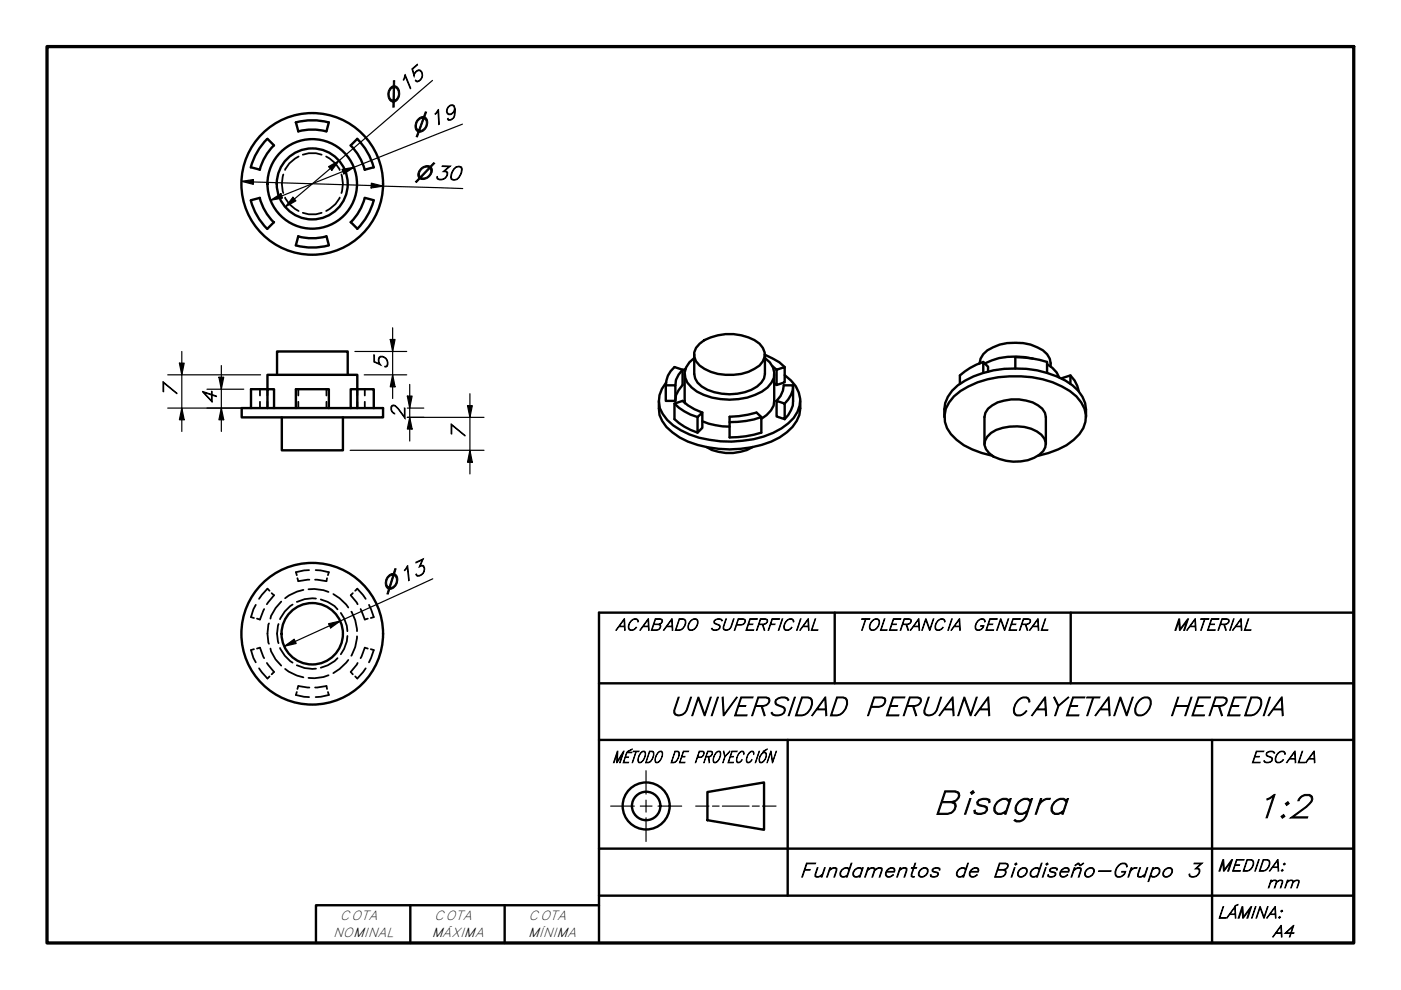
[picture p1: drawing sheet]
<svg xmlns="http://www.w3.org/2000/svg" width="297mm" height="210mm" viewBox="0 0 297 210" stroke-linecap="round" stroke-linejoin="round" font-family="sans-serif">
<!-- layer: Oculto (ISO) -->
<g fill="none" stroke="#000" stroke-width=".38">
<path d="M60.1 37a6.3 6.3 0 0 0 0 3.9M63.3 33.2a5.6 5.6 0 0 0-2.8 2.8M64.2 32.8l1.3-.3h1.5l1.2 .3M69.2 33.2a5.6 5.6 0 0 1 2.8 2.8M72.4 37a6.3 6.3 0 0 1 0 3.9M60.5 41.9a5.6 5.6 0 0 0 2.8 2.8M64.2 45.1l1.3 .3h1.5l1.2-.3M72 41.9a5.6 5.6 0 0 1-2.8 2.8M55.1 82.5v1.4M55.1 85.2v1.3M56.7 82.5v1.4M56.7 85.2v1.3"/>
<path d="M63.2 82.5v1.4M63.2 85.2v1.3M69.2 82.5v1.4M69.2 85.2v1.3M75.8 82.5v1.4M75.8 85.2v1.3M77.3 82.5v1.4M77.3 85.2v1.3M53.8 137.6l-.6 .2 .5 1.7 .5 .9M54.2 128.2l-.5 1-.5 1.6 .6 .2M54.5 137.5l.6-.2 .9 2.2M56 129.1l-.9 2.3-.6-.2"/>
<path d="M57 132.2a7.5 7.5 0 0 0 0 4.3M57.1 125.3l-.4-.5-1.8 2.2M57.3 137.5l.2 .6 .9 1.7 1.2 1.3M57.6 125.8l.5 .4-1.5 1.9M59.1 132.3a6.7 6.7 0 0 0 0 4.1M59.4 137.4a7.1 7.1 0 0 0 2.6 3.1M59.6 127.5l-1.2 1.4-.9 1.7-.2 .6M62 128.2a7.1 7.1 0 0 0-2.6 3.1M63.1 122.6l.1 .6 2.4-.3M64.3 125.1l-1.4 .3-1.7 .9-.7 .5M65.4 124.9h1.3l1.9 .2 1.1 .4M65.5 120.9h-1l-1.8 .4 .2 .7"/>
<path d="M66.9 120.9h1.1l1.7 .4-.2 .7M67 126.9a7.4 7.4 0 0 0-4.1 .7M68 127.1l1.5 .5 1.4 .9 .7 .7M69.3 122.6l-.1 .6-2.4-.3M70.7 126l1.3 .8 1.4 1.4 .5 .6M71.6 139.5l-.7 .7-1.4 .9-1.5 .5M72.3 130l.7 1.1 .5 1.6 .2 1.1M73.7 134.8l-.2 1.2-.5 1.6-.7 1.1M73.9 139.9l-1.9 1.9-1.3 .9M74.5 129.7a7.9 7.9 0 0 1 1.2 4.1M74.8 125.8l-.4 .4 1.4 1.9M75.3 125.3l.5-.5 1.7 2.2"/>
<path d="M75.7 134.9a8.5 8.5 0 0 1-1.2 4.1M76.5 129.1l.8 2.3 .7-.2M78 137.5l-.7-.2-.8 2.2M78.2 128.2l1 2.6-.6 .2M78.6 137.6l.6 .2-1 2.6M54.9 141.7l1.8 2.2 .4-.5M56.6 140.6l1.5 1.9-.5 .5M60.5 141.8l.7 .6 1.7 .8 1.4 .4M62.9 141.1a7.4 7.4 0 0 0 4.1 .7M62.9 146.7l-.2 .7 1.8 .3 1 .1M65.6 145.8l-2.4-.3-.1 .6M66.8 145.8l2.4-.3 .1 .6"/>
<path d="M69.5 146.7l.2 .7-1.7 .3-1.1 .1M69.7 143.2l-1.1 .3-1.9 .3-1.3-.1M75.8 140.6l-1.4 1.9 .4 .5M77.5 141.7l-1.7 2.2-.5-.5"/>
</g>
<!-- layer: Visible (ISO) -->
<g fill="none" stroke="#000" stroke-width=".51">
<path d="M53.2 35.5l1.9 .5M56.7 29.5a13.5 13.5 0 0 0-3.5 6M56.7 29.4l1.4 1.4M58 30.8a11.5 11.5 0 0 0-2.9 5.2M62.7 26a13.5 13.5 0 0 1 7 0M62.7 25.9l.5 1.9M63.2 27.9a11.5 11.5 0 0 1 6 0M69.7 25.9l-.5 1.9M75.7 29.5a13.5 13.5 0 0 1 3.5 6M75.8 29.4l-1.5 1.4a11.5 11.5 0 0 1 3 5.2l1.9-.5M53.2 42.5a13.5 13.5 0 0 0 3.5 6M55.1 42a11.5 11.5 0 0 0 2.9 5.1"/>
<path d="M55.1 41.9l-1.9 .6M58.1 47.1l-1.4 1.4M62.7 52a13.5 13.5 0 0 0 7 0M63.2 50.1a11.5 11.5 0 0 0 6 0M63.2 50.1l-.5 1.9M69.2 50.1l.5 1.9M74.4 47.1l1.4 1.4M77.3 42a11.5 11.5 0 0 1-3 5.1M77.3 41.9l1.9 .6M79.2 42.5a13.5 13.5 0 0 1-3.5 6M58.7 79.5v-5h15v5M144.7 78.4l-.8 1-.6 1.2-.1 1.1"/>
<path d="M145.2 79.3v6.2M145.4 78.2l-.7 .3M147.2 75.2v4.1a4 4 0 0 0 2.8 3.3 11.5 11.5 0 0 0 10.5-.6l.9-.9 .6-.9 .2-.9v-4.1M147.2 75.9a3.7 3.7 0 0 0-.6 6.2 13.4 13.4 0 0 0 11.8 2.2 7.8 7.8 0 0 0 5.7-4.2 3.9 3.9 0 0 0-1.9-4.2M148.3 72.9a10.8 10.8 0 0 1 12.7 0 3.1 3.1 0 0 1-1 5.3 11.2 11.2 0 0 1-11.7-.7 2.86 2.86 0 0 1 0-4.6zM162.2 75.2l3 1.6 1.2 1M163.8 77.6l.9 .8M164.1 79.3v5.7a4.7 4.7 0 0 1-2.7 3.8M164.7 78.4l1.7-.6v3.3l-1.7 .5zM166.4 79.5a6.5 6.5 0 0 1 3.1 6.5 7.7 7.7 0 0 1-3.8 4.8 22.2 22.2 0 0 1-15.3 2.5 16.1 16.1 0 0 1-8.9-4.2 5.6 5.6 0 0 1-.3-8M207.7 77.1a3.7 3.7 0 0 1 2.9-3.5 11.8 11.8 0 0 1 10.5 .7 3.5 3.5 0 0 1 1.7 3.4M208.5 76.7a13.9 13.9 0 0 0-5 2.9v1.8"/>
<path d="M209.5 78.8v-1l-1-1.1v2.3M215.3 78.1v-2.4a21.6 21.6 0 0 1 6.7 1v2.3M219 76a14.9 14.9 0 0 0-10.2 1.1M222 77.2l1.1 .8 .9 1 .5 1M226.9 79.6l.9 1.1 .6 1.1 .3 1.2M51.2 86.5h30v2h-30zM53.2 86.5v-4h3.5v-3h19.1v3h3.4v4M56.7 86.5v-4h1.4v4M59.8 88.5v7h12.9v-7M62.7 86.5v-4h7v4M74.4 86.5v-4h1.4v4M139.7 85v1.6a6.4 6.4 0 0 0 2.9 5.1 20.4 20.4 0 0 0 14.4 3.5 16.4 16.4 0 0 0 11-4.7 6.5 6.5 0 0 0 1.7-5.5"/>
<path d="M141.2 81.7a5.1 5.1 0 0 1 1.8-3.9l1.7 .6v3.2l-.8 1.1-.6 1.1-.1 1.2M141.2 81.7h2v3.3h-2zM143 85.6a11 11 0 0 0 4.9 2.8M147.9 88.4l1-.9v3.2l-1 1zM148.9 89.3a15.6 15.6 0 0 0 5.8 1.2M148.9 87.5l-1.6-.7-1.4-.8-1.2-1-1.7 .6v3.3a12.9 12.9 0 0 0 4.9 2.8M149.8 94.8a9.8 9.8 0 0 0 9.8 0M154.7 88.4l2-.2 3.7-.7 1 .9v3.3a21.6 21.6 0 0 1-6.7 1zM161.4 88.4a19.4 19.4 0 0 1-6.7 1.1M164.1 81.3l.6 .3M164.7 85l.8-1 .5-1.2 .2-1.1h1.9v3.3a5.6 5.6 0 0 1-1.7 3.9M164.7 85l1.7 .6v3.3l-1.7-.6z"/>
<path d="M168.1 81.7a5.3 5.3 0 0 1-1.7 3.9M200.2 88.4a7.4 7.4 0 0 1 4.5-7.7 23.4 23.4 0 0 1 21.2 0 7.5 7.5 0 0 1 4.4 7.7M208.7 94.1v-5.7a3.8 3.8 0 0 1 2.8-3.1 10 10 0 0 1 8.6 .7l.9 .6 .6 .9 .1 .9v5.7M210.1 91.8a10.1 10.1 0 0 1 9.7-.3 2.81 2.81 0 0 1 1.4 4.2 8.7 8.7 0 0 1-9.3 1.6 4.2 4.2 0 0 1-3.2-3l.2-.9 .4-.8zM210.4 96.6a15.7 15.7 0 0 1-8.8-4.6 5.7 5.7 0 0 1 .6-8 18.2 18.2 0 0 1 11.9-4.2 19.9 19.9 0 0 1 14.1 4.2 5.7 5.7 0 0 1-.6 9.3 17 17 0 0 1-7.4 3.3M225.2 80.3v-.1l1.7-.6v1.8"/>
<circle cx="66.2" cy="39" r="15"/>
<circle cx="66.2" cy="39" r="9.5"/>
<circle cx="66.2" cy="39" r="7.5"/>
<circle cx="66.2" cy="134.4" r="15"/>
<circle cx="66.2" cy="134.4" r="6.5"/>
</g>
<!-- layer: Borde (ISO) -->
<path d="M10 9.9h277v190h-277z" fill="none" stroke="#000" stroke-width=".7"/>
<g fill="none" stroke="#000" stroke-width=".51">
<path d="M177 129.9v15M227 129.9v15M287 129.9h-160v70M127 156.9h160M127 144.9h160M167 156.9v33M257 156.9v43M127 179.9h160M150 167.9l12-2v10l-12-2zM87 191.9v8M107 191.9v8M127 191.9h-60v8"/>
<path d="M127 189.9h160"/>
<circle cx="137" cy="170.9" r="5"/>
<circle cx="137" cy="170.9" r="3"/>
</g>
<path d="M129.5 170.9h5M135.8 170.9h2.4M137 163.4v5M137 169.6v2.6M137 173.4v5M139.5 170.9h5M147.5 170.9h2.8M151.1 170.9h1.4M153.2 170.9h5.6M159.5 170.9h1.5M161.7 170.9h2.8" fill="none" stroke="#000" stroke-width=".25"/>
<!-- layer: Cota (ISO) -->
<g fill="none" stroke="#000" stroke-width=".25">
<path d="M91.7 17.1l-31.2 26.8M51.2 38.5l2.5-.4v1zM51.2 38.5l46.9 1.5M69.7 35.3l2.2-1.2-1.5 2zM72.5 35.9l2.6-.4-2.2 1.4zM78.7 38.8l2.5 .7-2.5 .3zM98 26.3l-40.6 16.2M57.4 42.5l2.2-1.4 .3 .9zM62.1 41.8l.6 .8-2.2 1.3zM35.6 79.5h19.6M38 77h1.1l-.6 2.5zM38.5 74.5v17"/>
<path d="M46.4 80h1l-.5 2.5zM46.9 77.5v14M75.2 74.5h11M77.2 79.5h9M82.7 72h1.1l-.6 2.5zM83.2 79.5l.6 2.5h-1.1zM83.2 69.5v15M35.6 86.5h19.6M38.5 86.5l.6 2.5h-1.1zM43.9 82.5h7.8M46.9 86.5l.5 2.5h-1zM74.2 95.5h28.4"/>
<path d="M86.4 84h1l-.5 2.5zM86.4 86.5h3.5M86.4 88.5h16.2M86.9 88.5l.5 2.5h-1zM86.9 81.5v12M99.1 86h1l-.5 2.5zM99.6 95.5l.5 2.5h-1zM99.6 83.5v17M60.3 137l2.1-1.5 .4 .9zM69.7 132.2l2.4-.5-2 1.4zM91.8 122.7l-31.5 14.3"/>
</g>
<g fill="#000">
<path d="M51.2 38.5l2.5-.4v1z" fill-rule="evenodd"/>
<path d="M69.7 35.3l2.2-1.2-1.5 2z" fill-rule="evenodd"/>
<path d="M72.5 35.9l2.6-.4-2.2 1.4z" fill-rule="evenodd"/>
<path d="M78.7 38.8l2.5 .7-2.5 .3z" fill-rule="evenodd"/>
<path d="M57.4 42.5l2.2-1.4 .3 .9z" fill-rule="evenodd"/>
<path d="M62.1 41.8l.6 .8-2.2 1.3z" fill-rule="evenodd"/>
<path d="M38 77h1.1l-.6 2.5z" fill-rule="evenodd"/>
<path d="M46.4 80h1l-.5 2.5z" fill-rule="evenodd"/>
<path d="M82.7 72h1.1l-.6 2.5z" fill-rule="evenodd"/>
<path d="M38.5 86.5l.6 2.5h-1.1z" fill-rule="evenodd"/>
<path d="M46.9 86.5l.5 2.5h-1z" fill-rule="evenodd"/>
<path d="M83.2 79.5l.6 2.5h-1.1z" fill-rule="evenodd"/>
<path d="M86.4 84h1l-.5 2.5z" fill-rule="evenodd"/>
<path d="M86.9 88.5l.5 2.5h-1z" fill-rule="evenodd"/>
<path d="M99.1 86h1l-.5 2.5z" fill-rule="evenodd"/>
<path d="M99.6 95.5l.5 2.5h-1z" fill-rule="evenodd"/>
<path d="M60.3 137l2.1-1.5 .4 .9z" fill-rule="evenodd"/>
<path d="M69.7 132.2l2.4-.5-2 1.4z" fill-rule="evenodd"/>
</g>
<g font-size="7">
<text x="197.8" y="172.6">Bisagra</text>
<text x="265.9" y="173.4">1:2</text>
</g>
<text font-size="5.6" x="141.8" y="151.7">UNIVERSIDAD PERUANA CAYETANO HEREDIA</text>
<g font-size="4.2">
<text x="82.2" y="78.4" transform="rotate(-90 82.2 78.4)">5</text>
<text x="37.5" y="84.4" transform="rotate(-90 37.5 84.4)">7</text>
<text x="45.9" y="85.9" transform="rotate(-90 45.9 85.9)">4</text>
<text x="85.9" y="89" transform="rotate(-90 85.9 89)">2</text>
<text x="98.6" y="93.4" transform="rotate(-90 98.6 93.4)">7</text>
<text x="169.5" y="186">Fundamentos</text>
<text x="202.1" y="186">de Biodiseño-Grupo 3</text>
</g>
<g font-size="4.1">
<text x="82.8" y="22.4" transform="rotate(-41 82.8 22.4)">⌀15</text>
<text x="87.9" y="28.5" transform="rotate(-22 87.9 28.5)">⌀19</text>
<text x="87.9" y="37.9" transform="rotate(2 87.9 37.9)">⌀30</text>
<text x="81.7" y="125.4" transform="rotate(-25 81.7 125.4)">⌀13</text>
</g>
<g font-size="3.5">
<text x="130.5" y="133.6">ACABADO</text>
<text x="150.3" y="133.6">SUPERFICIAL</text>
<text x="181.8" y="133.6">TOLERANCIA</text>
<text x="206.1" y="133.6">GENERAL</text>
<text x="248.7" y="133.6">MATERIAL</text>
<text x="129.8" y="161.7">MÉTODO DE PROYECCIÓN</text>
<text x="265.1" y="161.7">ESCALA</text>
<text x="258.1" y="184.7">MEDIDA:</text>
<text x="268.5" y="188.2">mm</text>
<text x="258.1" y="194.7">LÁMINA:</text>
<text x="269.7" y="198.7">A4</text>
</g>
<g font-size="2.8">
<text x="72.1" y="195.1">COTA</text>
<text x="92.1" y="195.1">COTA</text>
<text x="112.1" y="195.1">COTA</text>
<text x="70.6" y="198.7">NOMINAL</text>
<text x="91.6" y="198.7">MÁXIMA</text>
<text x="112" y="198.7">MÍNIMA</text>
</g>
</svg>
